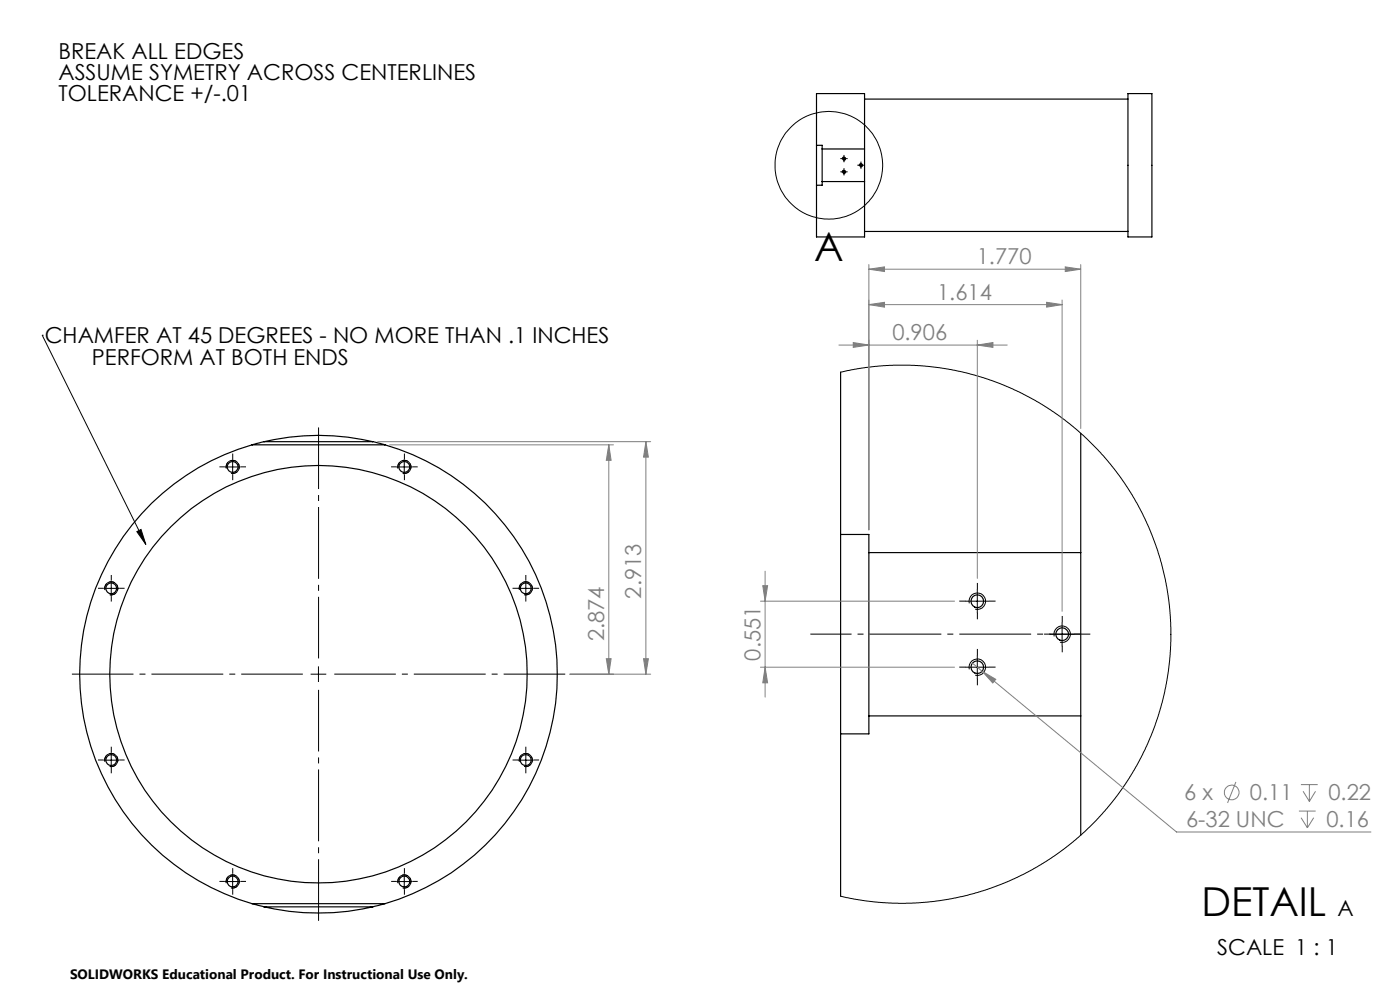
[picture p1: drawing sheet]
<svg xmlns="http://www.w3.org/2000/svg" width="297mm" height="210mm" viewBox="0 0 297 210" stroke-linecap="round" stroke-linejoin="round" font-family="sans-serif">
<g fill="none" stroke="#000" stroke-width=".25">
<path d="M239.3 19.9h5.1v30.4h-5.1zM173.2 30.8h1.2v.8M173.2 30.8v-10.9h10.2v11.7M173.2 30.8v8.5M174.4 38.5v.8h-1.2M174.4 31.6h9M174.4 38.5h9M174.4 31.6v6.9M183.4 38.5v11.8h-10.2v-11M183.4 21h55.9M183.4 31.6v6.9M183.4 49.1h55.9"/>
<path d="M178.3 78.9v34.5M53.5 94.4a50.7 50.7 0 0 0-36.6 48.6 50.7 50.7 0 0 0 36.6 48.7M53.5 94.4h28.2M56 93.7l-2.5 .7M56 93.7a50.3 50.3 0 0 1 23.1 0M56 93.7h23.1M79.1 93.7l2.6 .7M81.7 94.4a50.7 50.7 0 0 1 36.5 48.6 50.7 50.7 0 0 1-36.5 48.7M229.3 91.9v25.3M178.3 113.4h6v3.8M178.3 113.4v42.3M184.3 117.2h45"/>
<path d="M184.3 117.2v34.7M229.3 117.2v34.7M178.3 155.7v34.4M184.3 151.9v3.8h-6M184.3 151.9h45M229.3 151.9v25.3M53.5 191.7l2.5 .7M53.5 191.7h28.2M56 192.4a51.6 51.6 0 0 0 23.1 0M56 192.4h23.1M81.7 191.7l-2.6 .7"/>
<circle cx="179" cy="36.4" r=".27"/>
<circle cx="179" cy="33.7" r=".28"/>
<circle cx="182.6" cy="35.1" r=".27"/>
<circle cx="49.4" cy="99.1" r="1.16"/>
<circle cx="85.8" cy="99.1" r="1.16"/>
<circle cx="23.6" cy="124.8" r="1.15"/>
<circle cx="111.5" cy="124.8" r="1.16"/>
<circle cx="207.3" cy="127.5" r="1.35"/>
<circle cx="225.3" cy="134.5" r="1.35"/>
<circle cx="67.6" cy="143" r="44.3"/>
<circle cx="207.3" cy="141.5" r="1.34"/>
<circle cx="23.6" cy="161.2" r="1.15"/>
<circle cx="111.5" cy="161.2" r="1.16"/>
<circle cx="49.4" cy="187" r="1.14"/>
<circle cx="85.8" cy="187" r="1.15"/>
</g>
<g fill="none" stroke="#000" stroke-width=".21">
<path d="M178.5 36.5h1M178.5 33.6h1M178.7 36.5a.35 .35 0 0 1 .3-.4 .35 .35 0 0 1 .4 .4 .35 .35 0 0 1-.5 .3M178.7 33.8a.35 .35 0 0 1 .3-.5 .35 .35 0 0 1 .4 .4 .35 .35 0 0 1-.5 .3M179 33.2v1M179 36v1M182.1 35.1h1M182.3 35.2a.36 .36 0 0 1 .3-.5 .36 .36 0 0 1 .4 .4 .36 .36 0 0 1-.5 .3M182.6 34.6v1M9 71.1h.1M9 71.1l21.9 44.4M178.3 78.9l5.3-.9 5.9-.5 6.6 .1 3.2 .4 4.3 .8 3.2 .8 3.8 1.2 5.5 2.3 5 2.7 4.8 3.3 4.6 3.9 3 3.1 2 2.3 3.6 4.8 3.4 5.9 1.9 4.3 1.2 3.4 .9 2.9 .8 3.4 .5 3.3 .6 6.6v3.1l-.3 3.9-1 6.6-1.4 5.4-2.4 6.2-2.7 5.2-1.8 2.9-2.3 3.1-3.8 4.5-5.1 4.7-2 1.6-3.7 2.6-2.8 1.6-3.3 1.7-6.3 2.6-5.2 1.4-6.6 1.2-3.5 .2-3.6 .1-7.1-.5-5.2-1"/>
<path d="M47.7 99.1h3.3M48 99.4a1.39 1.39 0 0 1 1.2-1.7 1.39 1.39 0 0 1 1.5 1.5 1.39 1.39 0 0 1-1.7 1.2M49.4 97.4v3.3M84.1 99.1h3.4M84.4 99.4a1.39 1.39 0 0 1 1.2-1.7 1.39 1.39 0 0 1 1.6 1.5 1.39 1.39 0 0 1-1.8 1.2M85.8 97.4v3.3M29 112.8l.9-.5 1 3.2zM21.9 124.8h3.4M22.3 125.2a1.38 1.38 0 0 1 1.2-1.8 1.38 1.38 0 0 1 1.5 1.5 1.38 1.38 0 0 1-1.8 1.2M23.6 123.1v3.4M109.9 124.8h3.3M110.2 125.2a1.39 1.39 0 0 1 1.2-1.8 1.39 1.39 0 0 1 1.5 1.5 1.39 1.39 0 0 1-1.7 1.2"/>
<path d="M111.5 123.1v3.4M204.8 127.5h5M205.6 128a1.75 1.75 0 0 1 1.6-2.2 1.75 1.75 0 0 1 1.9 1.9 1.75 1.75 0 0 1-2.2 1.5M207.3 125v5M207.3 139v5M222.8 134.5h5M223.6 135a1.75 1.75 0 0 1 1.6-2.2 1.75 1.75 0 0 1 1.9 1.9 1.75 1.75 0 0 1-2.2 1.5M225.3 132v5M23.6 159.6v3.3M65.9 143h3.3M67.6 141.3v3.4M111.5 159.6v3.3"/>
<path d="M204.8 141.5h5M205.6 142a1.75 1.75 0 0 1 1.6-2.2 1.75 1.75 0 0 1 1.9 1.9 1.75 1.75 0 0 1-2.2 1.5M21.9 161.2h3.4M22.3 161.6a1.39 1.39 0 0 1 1.2-1.7 1.39 1.39 0 0 1 1.5 1.5 1.39 1.39 0 0 1-1.8 1.2M109.9 161.2h3.3M110.2 161.6a1.4 1.4 0 0 1 1.2-1.8 1.4 1.4 0 0 1 1.5 1.6 1.4 1.4 0 0 1-1.7 1.2M47.7 187h3.3M48 187.4a1.39 1.39 0 0 1 1.2-1.8 1.39 1.39 0 0 1 1.5 1.5 1.39 1.39 0 0 1-1.7 1.2M49.4 185.3v3.4M84.1 187h3.4M84.4 187.4a1.39 1.39 0 0 1 1.2-1.8 1.39 1.39 0 0 1 1.6 1.5 1.39 1.39 0 0 1-1.8 1.2M85.8 185.3v3.4"/>
<circle cx="175.8" cy="35.1" r="11.4"/>
</g>
<g fill="none" stroke="#808080" stroke-width=".21">
<path d="M184.3 57.1l3.3-.5v1zM184.3 56.1v56.3M184.3 57.1h45M226 56.6l3.3 .5-3.3 .5zM229.3 56.1v34.8M178 73.2h35.7M181 72.7l3.3 .5-3.3 .5zM184.3 64.6l3.3-.5v1zM184.3 64.6h41M207.3 73.2l3.3-.5v1zM207.3 72.2v50.5M222 64.1l3.3 .5-3.3 .5z"/>
<path d="M225.3 63.6v66.1M80.1 93.7h57.9M82.7 94.4h47.4M129.2 94.4l.4 3.2h-1zM129.2 94.4v48.6M137 93.7l.5 3.3h-1zM137 93.7v49.3M128.6 139.7h1l-.4 3.3zM136.5 139.7h1l-.5 3.3zM161.3 127.5h41.2M161.8 124.2h1l-.5 3.3zM162.3 121.2v26.7"/>
<path d="M120.9 143h17.1M161.3 141.5h41.2M162.3 141.5l.5 3.3h-1zM206.3 140.7l43.3 35.8h41.2M208.4 142.4l2.8 1.7-.6 .8zM262.2 165.9l-1.8 4.4M275.6 172h3.5M276 166.4h3.5M276 173.5l1.4 2.1M276.4 167.8l1.4 2.2M277.4 172v3.6M277.8 166.4v3.6"/>
<path d="M278.7 173.5l-1.3 2.1M279.1 167.8l-1.3 2.2"/>
<circle cx="261.3" cy="168.1" r="1.56"/>
</g>
<path d="M49 100.4a1.39 1.39 0 0 0 1.8-1.2 1.39 1.39 0 0 0-1.6-1.6 1.39 1.39 0 0 0-1.2 1.8M85.4 100.4a1.39 1.39 0 0 0 1.8-1.2 1.39 1.39 0 0 0-1.5-1.6 1.39 1.39 0 0 0-1.2 1.8M23.3 126.1a1.39 1.39 0 0 0 1.7-1.2 1.39 1.39 0 0 0-1.5-1.5 1.39 1.39 0 0 0-1.2 1.7M111.2 126.1a1.39 1.39 0 0 0 1.7-1.2 1.39 1.39 0 0 0-1.5-1.5 1.39 1.39 0 0 0-1.2 1.7M23.3 162.6a1.39 1.39 0 0 0 1.7-1.3 1.39 1.39 0 0 0-1.5-1.5 1.39 1.39 0 0 0-1.2 1.8M111.2 162.6a1.39 1.39 0 0 0 1.7-1.3 1.39 1.39 0 0 0-1.5-1.5 1.39 1.39 0 0 0-1.2 1.8M49 188.3a1.39 1.39 0 0 0 1.8-1.2 1.39 1.39 0 0 0-1.6-1.5 1.39 1.39 0 0 0-1.2 1.7M85.4 188.3a1.39 1.39 0 0 0 1.8-1.2 1.39 1.39 0 0 0-1.5-1.5 1.39 1.39 0 0 0-1.2 1.7" fill="none" stroke="#000" stroke-width=".21" stroke-dasharray="1.3 .6" stroke-dashoffset="-.1" stroke-linecap="butt"/>
<g fill="none" stroke="#000" stroke-width=".21" stroke-dasharray="15.2 1.3 1.3 1.3" stroke-linecap="butt">
<path d="M178.5 36.4h-.2M178.5 33.6h-.2M179 35.9v-.2M179 36.9v.3M179 33.1v-.2M179 34.1v.3M179.5 36.4h.3M179.5 33.6h.3M182.1 35h-.2M182.6 34.5v-.2M182.6 35.5v.3M183.1 35h.3"/>
<path d="M47.7 99h-1.2M49.4 97.4v-1.2M51 99h1.2M84.1 99h-1.1M85.8 97.4v-1.2M87.5 99h1.1M49.4 100.7v1.1M85.8 100.7v1.1M21.9 124.8h-1.1M23.6 123.1v-1.1M23.6 126.5v1.1M25.3 124.8h1.1"/>
<path d="M109.9 124.8h-1.2M111.5 123.1v-1.1M111.5 126.5v1.1M113.2 124.8h1.2M204.8 127.5h-1.3M207.3 139v-1.3M207.3 125v-1.3M207.3 130v1.4M209.8 127.5h1.4M222.8 134.5h-1.3M225.3 132v-1.3M225.3 137v1.4"/>
<path d="M227.8 134.5h1.4M23.6 159.5v-1.1M111.5 159.5v-1.1M204.8 141.5h-1.3M207.3 144v1.4M209.8 141.5h1.4M21.9 161.2h-1.1M23.6 162.9v1.1M25.3 161.2h1.1M109.9 161.2h-1.2M111.5 162.9v1.1M113.2 161.2h1.2"/>
<path d="M47.7 187h-1.2M49.4 185.3v-1.2M49.4 188.6v1.2M51 187h1.2M84.1 187h-1.1M85.8 185.3v-1.2M85.8 188.6v1.2M87.5 187h1.1"/>
</g>
<path d="M231.3 134.5h-59.4" fill="none" stroke="#000" stroke-width=".21" stroke-dasharray="15.2 1.3 1.3 1.3" stroke-dashoffset="6.5" stroke-linecap="butt"/>
<path d="M67.6 139.7v-49M64.2 143h-49M67.6 146.3v49M70.9 143h49" fill="none" stroke="#000" stroke-width=".21" stroke-dasharray="15.2 1.3 1.3 1.3" stroke-dashoffset="2.2" stroke-linecap="butt"/>
<g fill="#808080">
<path d="M208.4 142.4l2.8 1.7-.6 .8z"/>
<path d="M129.2 94.4l.4 3.2h-1zM128.6 139.7h1l-.4 3.3zM137 93.7l.5 3.3h-1zM136.5 139.7h1l-.5 3.3z"/>
<path d="M226 56.6l3.3 .5-3.3 .5zM184.3 57.1l3.3-.5v1z"/>
<path d="M222 64.1l3.3 .5-3.3 .5zM184.3 64.6l3.3-.5v1z"/>
<path d="M161.8 124.2h1l-.5 3.3zM162.3 141.5l.5 3.3h-1z"/>
<path d="M181 72.7l3.3 .5-3.3 .5zM207.3 73.2l3.3-.5v1z"/>
</g>
<path d="M29 112.8l.9-.5 1 3.2z" fill="#000"/>
<g font-size="8.5">
<text x="172.7" y="55.5">A</text>
<text x="254.9" y="194.4">DETAIL</text>
</g>
<g font-size="4.7">
<text x="12.4" y="12.4">BREAK ALL EDGES</text>
<text x="12.4" y="16.9">ASSUME SYMETRY ACROSS CENTERLINES</text>
<text x="12.4" y="21.5">TOLERANCE +/-.01</text>
<text x="9.5" y="72.8">CHAMFER AT 45 DEGREES - NO MORE THAN .1 INCHES</text>
<text x="19.5" y="77.3">PERFORM AT BOTH ENDS</text>
<text x="283.7" y="194.4">A</text>
<text x="258.2" y="202.6">SCALE 1 : 1</text>
</g>
<g font-size="4.7" fill="#808080">
<text x="207.2" y="56.1">1.770</text>
<text x="198.8" y="63.6">1.614</text>
<text x="189.3" y="72.2">0.906</text>
<text x="136" y="127" transform="rotate(-90 136 127)">2.913</text>
<text x="128.1" y="136.1" transform="rotate(-90 128.1 136.1)">2.874</text>
<text x="161.3" y="140.1" transform="rotate(-90 161.3 140.1)">0.551</text>
<text x="251.2" y="169.8">6 x</text>
<text x="265.2" y="169.8">0.11</text>
<text x="281.8" y="169.8">0.22</text>
<text x="251.6" y="175.4">6-32 UNC</text>
<text x="281.4" y="175.4">0.16</text>
</g>
<text font-size="2.9" x="14.9" y="207.6">SOLIDWORKS Educational Product. For Instructional Use Only.</text>
</svg>
